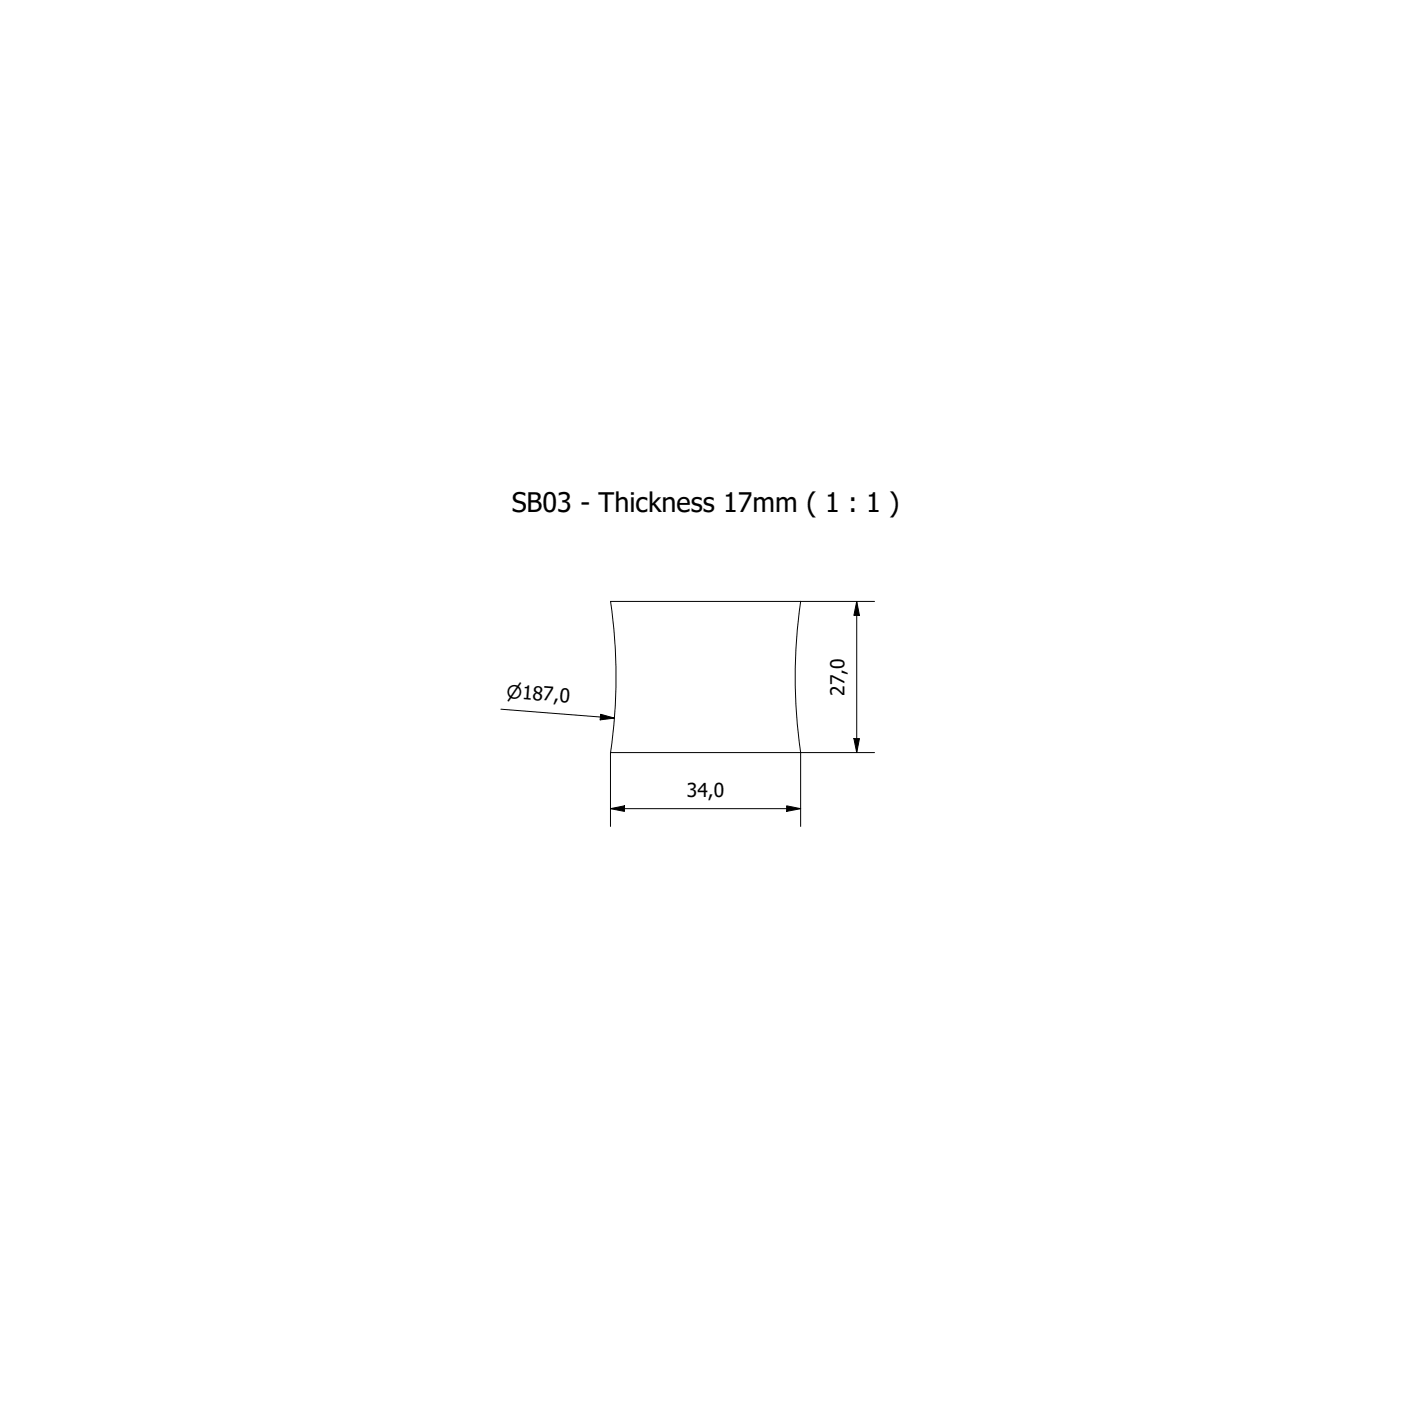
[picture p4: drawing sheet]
<svg xmlns="http://www.w3.org/2000/svg" width="250mm" height="250mm" viewBox="0 0 250 250" stroke-linecap="round" stroke-linejoin="round" font-family="sans-serif">
<!-- layer: Visible (ISO) -->
<path d="M142.9 107.4h-33.9a93.5 93.5 0 0 1 0 27M142.9 107.4a93.5 93.5 0 0 0 0 27h-33.9" fill="none" stroke="#000" stroke-width=".18"/>
<!-- layer: Dimension (ISO) -->
<path d="M142.9 107.4h13.2M153 107.4l.4 2.5h-1zM153 107.4v27M89.4 126.6l20.3 1.6M107.2 127.5l2.5 .7-2.6 .3zM109 134.4v13.1M152.4 131.9h1l-.4 2.5zM156.1 134.4h-13.2v13.1M109 144.4l2.5-.5v1zM109 144.4h33.9M140.4 143.9l2.5 .5-2.5 .5z" fill="none" stroke="#000" stroke-width=".18"/>
<path d="M153 107.4l.4 2.5h-1zM107.2 127.5l2.5 .7-2.6 .3zM152.4 131.9h1l-.4 2.5zM109 144.4l2.5-.5v1zM140.4 143.9l2.5 .5-2.5 .5z" fill="#000"/>
<text font-size="4.8" x="91.4" y="91.5">SB03 - Thickness 17mm ( 1 : 1 )</text>
<g font-size="3.4">
<text x="150.8" y="124.2" transform="rotate(-90 150.8 124.2)">27,0</text>
<text x="122.6" y="142.2">34,0</text>
</g>
<text font-size="3.3" x="90.4" y="124.5" transform="rotate(5 90.4 124.5)">⌀187,0</text>
</svg>
